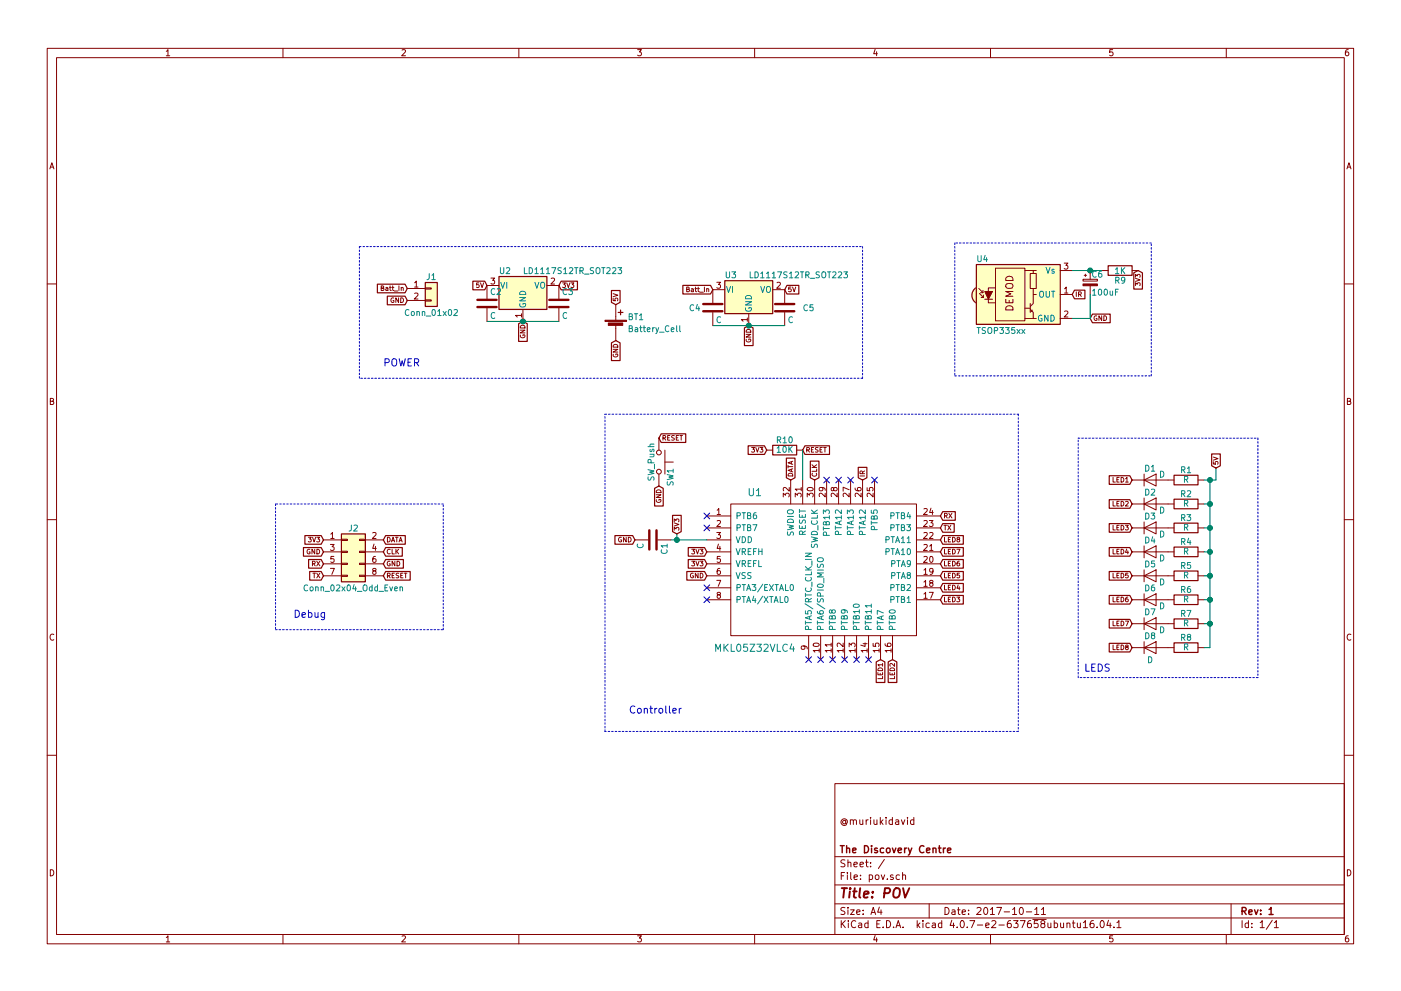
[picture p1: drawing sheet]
EESchema Schematic File Version 2
LIBS:power
LIBS:device
LIBS:switches
LIBS:relays
LIBS:motors
LIBS:transistors
LIBS:conn
LIBS:linear
LIBS:regul
LIBS:74xx
LIBS:cmos4000
LIBS:adc-dac
LIBS:memory
LIBS:xilinx
LIBS:microcontrollers
LIBS:dsp
LIBS:microchip
LIBS:analog_switches
LIBS:motorola
LIBS:texas
LIBS:intel
LIBS:audio
LIBS:interface
LIBS:digital-audio
LIBS:philips
LIBS:display
LIBS:cypress
LIBS:siliconi
LIBS:opto
LIBS:atmel
LIBS:contrib
LIBS:valves
LIBS:mkl05z32vlc4
LIBS:pov-cache
EELAYER 25 0
EELAYER END
$Descr A4 11693 8268
encoding utf-8
Sheet 1 1
Title "POV"
Date "2017-10-11"
Rev "1"
Comp "The Discovery Centre"
Comment1 ""
Comment2 "@muriukidavid"
Comment3 ""
Comment4 ""
$EndDescr
$Comp
L MKL05Z32VLC4 U1
U 1 1
P 6200 4300
F 0 "U1" H 6300 4500 60  0000 C CNN
F 1 "MKL05Z32VLC4" H 6300 3200 60  0000 C CNN
F 2 "Housings_QFP:LQFP-32_7x7mm_Pitch0.8mm" H 6100 4300 60  0001 C CNN
F 3 "" H 6100 4300 60  0001 C CNN
	1    6200 4300
	1    0    0    -1  
$EndComp
Text GLabel 5900 4600 0    39   Input ~ 0
3V3
Text GLabel 5900 4700 0    39   Input ~ 0
3V3
Text GLabel 5900 4800 0    39   Input ~ 0
GND
Text GLabel 7350 5500 3    39   Input ~ 0
LED1
Text GLabel 9450 4200 0    39   Input ~ 0
LED2
Text GLabel 9450 4400 0    39   Input ~ 0
LED3
Text GLabel 9450 4600 0    39   Input ~ 0
LED4
Text GLabel 9450 4800 0    39   Input ~ 0
LED5
Text GLabel 9450 5000 0    39   Input ~ 0
LED6
Text GLabel 9450 5200 0    39   Input ~ 0
LED7
Text GLabel 9450 5400 0    39   Input ~ 0
LED8
$Comp
L R R8
U 1 1
P 9900 5400
F 0 "R8" V 9980 5400 50  0000 C CNN
F 1 "R" V 9900 5400 50  0000 C CNN
F 2 "Resistors_SMD:R_0805" V 9830 5400 50  0001 C CNN
F 3 "" H 9900 5400 50  0001 C CNN
	1    9900 5400
	0    -1   -1   0   
$EndComp
$Comp
L R R7
U 1 1
P 9900 5200
F 0 "R7" V 9980 5200 50  0000 C CNN
F 1 "R" V 9900 5200 50  0000 C CNN
F 2 "Resistors_SMD:R_0805" V 9830 5200 50  0001 C CNN
F 3 "" H 9900 5200 50  0001 C CNN
	1    9900 5200
	0    -1   -1   0   
$EndComp
$Comp
L R R6
U 1 1
P 9900 5000
F 0 "R6" V 9980 5000 50  0000 C CNN
F 1 "R" V 9900 5000 50  0000 C CNN
F 2 "Resistors_SMD:R_0805" V 9830 5000 50  0001 C CNN
F 3 "" H 9900 5000 50  0001 C CNN
	1    9900 5000
	0    -1   -1   0   
$EndComp
$Comp
L R R5
U 1 1
P 9900 4800
F 0 "R5" V 9980 4800 50  0000 C CNN
F 1 "R" V 9900 4800 50  0000 C CNN
F 2 "Resistors_SMD:R_0805" V 9830 4800 50  0001 C CNN
F 3 "" H 9900 4800 50  0001 C CNN
	1    9900 4800
	0    -1   -1   0   
$EndComp
$Comp
L R R4
U 1 1
P 9900 4600
F 0 "R4" V 9980 4600 50  0000 C CNN
F 1 "R" V 9900 4600 50  0000 C CNN
F 2 "Resistors_SMD:R_0805" V 9830 4600 50  0001 C CNN
F 3 "" H 9900 4600 50  0001 C CNN
	1    9900 4600
	0    -1   -1   0   
$EndComp
$Comp
L R R3
U 1 1
P 9900 4400
F 0 "R3" V 9980 4400 50  0000 C CNN
F 1 "R" V 9900 4400 50  0000 C CNN
F 2 "Resistors_SMD:R_0805" V 9830 4400 50  0001 C CNN
F 3 "" H 9900 4400 50  0001 C CNN
	1    9900 4400
	0    -1   -1   0   
$EndComp
$Comp
L R R2
U 1 1
P 9900 4200
F 0 "R2" V 9980 4200 50  0000 C CNN
F 1 "R" V 9900 4200 50  0000 C CNN
F 2 "Resistors_SMD:R_0805" V 9830 4200 50  0001 C CNN
F 3 "" H 9900 4200 50  0001 C CNN
	1    9900 4200
	0    -1   -1   0   
$EndComp
$Comp
L R R1
U 1 1
P 9900 4000
F 0 "R1" V 9980 4000 50  0000 C CNN
F 1 "R" V 9900 4000 50  0000 C CNN
F 2 "Resistors_SMD:R_0805" V 9830 4000 50  0001 C CNN
F 3 "" H 9900 4000 50  0001 C CNN
	1    9900 4000
	0    -1   -1   0   
$EndComp
Text GLabel 9450 4000 0    39   Input ~ 0
LED1
$Comp
L D D1
U 1 1
P 9600 4000
F 0 "D1" H 9600 4100 50  0000 C CNN
F 1 "D" H 9700 4050 50  0000 C CNN
F 2 "LEDs:LED_0805" H 9600 4000 50  0001 C CNN
F 3 "" H 9600 4000 50  0001 C CNN
	1    9600 4000
	1    0    0    -1  
$EndComp
$Comp
L D D2
U 1 1
P 9600 4200
F 0 "D2" H 9600 4300 50  0000 C CNN
F 1 "D" H 9700 4150 50  0000 C CNN
F 2 "LEDs:LED_0805" H 9600 4200 50  0001 C CNN
F 3 "" H 9600 4200 50  0001 C CNN
	1    9600 4200
	1    0    0    -1  
$EndComp
$Comp
L D D3
U 1 1
P 9600 4400
F 0 "D3" H 9600 4500 50  0000 C CNN
F 1 "D" H 9700 4350 50  0000 C CNN
F 2 "LEDs:LED_0805" H 9600 4400 50  0001 C CNN
F 3 "" H 9600 4400 50  0001 C CNN
	1    9600 4400
	1    0    0    -1  
$EndComp
$Comp
L D D4
U 1 1
P 9600 4600
F 0 "D4" H 9600 4700 50  0000 C CNN
F 1 "D" H 9700 4550 50  0000 C CNN
F 2 "LEDs:LED_0805" H 9600 4600 50  0001 C CNN
F 3 "" H 9600 4600 50  0001 C CNN
	1    9600 4600
	1    0    0    -1  
$EndComp
$Comp
L D D5
U 1 1
P 9600 4800
F 0 "D5" H 9600 4900 50  0000 C CNN
F 1 "D" H 9700 4750 50  0000 C CNN
F 2 "LEDs:LED_0805" H 9600 4800 50  0001 C CNN
F 3 "" H 9600 4800 50  0001 C CNN
	1    9600 4800
	1    0    0    -1  
$EndComp
$Comp
L D D6
U 1 1
P 9600 5000
F 0 "D6" H 9600 5100 50  0000 C CNN
F 1 "D" H 9700 4950 50  0000 C CNN
F 2 "LEDs:LED_0805" H 9600 5000 50  0001 C CNN
F 3 "" H 9600 5000 50  0001 C CNN
	1    9600 5000
	1    0    0    -1  
$EndComp
$Comp
L D D7
U 1 1
P 9600 5200
F 0 "D7" H 9600 5300 50  0000 C CNN
F 1 "D" H 9700 5150 50  0000 C CNN
F 2 "LEDs:LED_0805" H 9600 5200 50  0001 C CNN
F 3 "" H 9600 5200 50  0001 C CNN
	1    9600 5200
	1    0    0    -1  
$EndComp
$Comp
L D D8
U 1 1
P 9600 5400
F 0 "D8" H 9600 5500 50  0000 C CNN
F 1 "D" H 9600 5300 50  0000 C CNN
F 2 "LEDs:LED_0805" H 9600 5400 50  0001 C CNN
F 3 "" H 9600 5400 50  0001 C CNN
	1    9600 5400
	1    0    0    -1  
$EndComp
Text GLabel 10150 3900 1    39   Input ~ 0
5V
$Comp
L Conn_01x02 J1
U 1 1
P 3600 2400
F 0 "J1" H 3600 2500 50  0000 C CNN
F 1 "Conn_01x02" H 3600 2200 50  0000 C CNN
F 2 "Pin_Headers:Pin_Header_Angled_1x02" H 3600 2400 50  0001 C CNN
F 3 "" H 3600 2400 50  0001 C CNN
	1    3600 2400
	1    0    0    -1  
$EndComp
Text GLabel 3400 2400 0    39   Input ~ 0
Batt_In
Text GLabel 3400 2500 0    39   Input ~ 0
GND
$Comp
L LD1117S12TR_SOT223 U3
U 1 1
P 6250 2410
F 0 "U3" H 6100 2535 50  0000 C CNN
F 1 "LD1117S12TR_SOT223" H 6250 2535 50  0000 L CNN
F 2 "TO_SOT_Packages_SMD:SOT-23" H 6250 2610 50  0001 C CNN
F 3 "" H 6350 2160 50  0001 C CNN
	1    6250 2410
	1    0    0    -1  
$EndComp
Text GLabel 6250 2710 3    39   Input ~ 0
GND
Text GLabel 5950 2410 0    39   Input ~ 0
Batt_In
Text GLabel 6550 2410 2    39   Input ~ 0
5V
$Comp
L LD1117S12TR_SOT223 U2
U 1 1
P 4365 2375
F 0 "U2" H 4215 2500 50  0000 C CNN
F 1 "LD1117S12TR_SOT223" H 4365 2500 50  0000 L CNN
F 2 "TO_SOT_Packages_SMD:SOT-23" H 4365 2575 50  0001 C CNN
F 3 "" H 4465 2125 50  0001 C CNN
	1    4365 2375
	1    0    0    -1  
$EndComp
Text GLabel 4065 2375 0    39   Input ~ 0
5V
Text GLabel 4665 2375 2    39   Input ~ 0
3V3
Text GLabel 7450 5500 3    39   Input ~ 0
LED2
Text GLabel 7850 5000 2    39   Input ~ 0
LED3
Text GLabel 7850 4900 2    39   Input ~ 0
LED4
Text GLabel 7850 4800 2    39   Input ~ 0
LED5
Text GLabel 7850 4700 2    39   Input ~ 0
LED6
Text GLabel 7850 4600 2    39   Input ~ 0
LED7
Text GLabel 7850 4500 2    39   Input ~ 0
LED8
NoConn ~ 7300 4000
NoConn ~ 7100 4000
NoConn ~ 7000 4000
NoConn ~ 6900 4000
NoConn ~ 5900 4300
NoConn ~ 5900 4400
Text GLabel 5650 4450 1    39   Input ~ 0
3V3
$Comp
L C C1
U 1 1
P 5450 4500
F 0 "C1" H 5475 4600 50  0000 L CNN
F 1 "C" H 5475 4400 50  0000 L CNN
F 2 "Capacitors_SMD:C_0603" H 5488 4350 50  0001 C CNN
F 3 "" H 5450 4500 50  0001 C CNN
	1    5450 4500
	0    1    1    0   
$EndComp
Text GLabel 5300 4500 0    39   Input ~ 0
GND
NoConn ~ 6950 5500
NoConn ~ 7050 5500
NoConn ~ 7150 5500
NoConn ~ 7250 5500
NoConn ~ 6850 5500
NoConn ~ 6750 5500
NoConn ~ 5900 5000
NoConn ~ 5900 4900
Text GLabel 6800 4000 1    39   Input ~ 0
CLK
Text GLabel 6700 3750 2    39   Input ~ 0
RESET
Text GLabel 6600 4000 1    39   Input ~ 0
DATA
$Comp
L Conn_02x04_Odd_Even J2
U 1 1
P 2900 4600
F 0 "J2" H 2950 4800 50  0000 C CNN
F 1 "Conn_02x04_Odd_Even" H 2950 4300 50  0000 C CNN
F 2 "Pin_Headers:Pin_Header_Pogo_SMD_2x04_Pitch1.27mm" H 2900 4600 50  0001 C CNN
F 3 "" H 2900 4600 50  0001 C CNN
	1    2900 4600
	1    0    0    -1  
$EndComp
Text GLabel 2700 4500 0    39   Input ~ 0
3V3
Text GLabel 3200 4500 2    39   Input ~ 0
DATA
Text GLabel 3200 4800 2    39   Input ~ 0
RESET
Text GLabel 3200 4600 2    39   Input ~ 0
CLK
Text GLabel 3200 4700 2    39   Input ~ 0
GND
Text GLabel 2700 4600 0    39   Input ~ 0
GND
Text GLabel 2700 4700 0    39   Input ~ 0
RX
Text GLabel 2700 4800 0    39   Input ~ 0
TX
Text GLabel 7850 4400 2    39   Input ~ 0
TX
Text GLabel 7850 4300 2    39   Input ~ 0
RX
Text Notes 3200 3050 0    60   ~ 0
POWER
Text GLabel 4365 2675 3    39   Input ~ 0
GND
Text Notes 2450 5150 0    60   ~ 0
Debug
Text Notes 5250 5950 0    60   ~ 0
Controller
Text Notes 9050 5600 0    60   ~ 0
LEDS
Text GLabel 7200 4000 1    39   Input ~ 0
IR
$Comp
L C C2
U 1 1
P 4065 2525
F 0 "C2" H 4090 2625 50  0000 L CNN
F 1 "C" H 4090 2425 50  0000 L CNN
F 2 "Capacitors_SMD:C_0805" H 4103 2375 50  0001 C CNN
F 3 "" H 4065 2525 50  0001 C CNN
	1    4065 2525
	1    0    0    -1  
$EndComp
$Comp
L C C4
U 1 1
P 5950 2560
F 0 "C4" H 5750 2560 50  0000 L CNN
F 1 "C" H 5975 2460 50  0000 L CNN
F 2 "Capacitors_SMD:C_0805" H 5988 2410 50  0001 C CNN
F 3 "" H 5950 2560 50  0001 C CNN
	1    5950 2560
	1    0    0    -1  
$EndComp
$Comp
L C C5
U 1 1
P 6550 2560
F 0 "C5" H 6700 2560 50  0000 L CNN
F 1 "C" H 6575 2460 50  0000 L CNN
F 2 "Capacitors_SMD:C_0805" H 6588 2410 50  0001 C CNN
F 3 "" H 6550 2560 50  0001 C CNN
	1    6550 2560
	1    0    0    -1  
$EndComp
$Comp
L C C3
U 1 1
P 4665 2525
F 0 "C3" H 4690 2625 50  0000 L CNN
F 1 "C" H 4690 2425 50  0000 L CNN
F 2 "Capacitors_SMD:C_0805" H 4703 2375 50  0001 C CNN
F 3 "" H 4665 2525 50  0001 C CNN
	1    4665 2525
	1    0    0    -1  
$EndComp
Wire Wire Line
	10150 3900 10150 4000
Wire Wire Line
	10150 4000 10050 4000
Wire Wire Line
	10050 4200 10100 4200
Wire Wire Line
	10100 4000 10100 5400
Connection ~ 10100 4000
Wire Wire Line
	10100 4400 10050 4400
Connection ~ 10100 4200
Wire Wire Line
	10100 4600 10050 4600
Connection ~ 10100 4400
Wire Wire Line
	10100 4800 10050 4800
Connection ~ 10100 4600
Wire Wire Line
	10100 5000 10050 5000
Connection ~ 10100 4800
Wire Wire Line
	10100 5200 10050 5200
Connection ~ 10100 5000
Wire Wire Line
	10100 5400 10050 5400
Connection ~ 10100 5200
Wire Wire Line
	5600 4500 5900 4500
Wire Wire Line
	5650 4450 5650 4500
Connection ~ 5650 4500
Wire Notes Line
	3000 2050 7200 2050
Wire Notes Line
	7200 2050 7200 3150
Wire Notes Line
	7200 3150 3000 3150
Wire Notes Line
	3000 3150 3000 2050
Wire Notes Line
	2300 4200 2300 5250
Wire Notes Line
	2300 5250 3700 5250
Wire Notes Line
	3700 5250 3700 4200
Wire Notes Line
	3700 4200 2300 4200
Wire Notes Line
	5050 3450 8500 3450
Wire Notes Line
	8500 3450 8500 6100
Wire Notes Line
	8500 6100 5050 6100
Wire Notes Line
	5050 6100 5050 3450
Wire Notes Line
	9000 3650 10500 3650
Wire Notes Line
	10500 3650 10500 5650
Wire Notes Line
	10500 5650 9000 5650
Wire Notes Line
	9000 5650 9000 3650
Wire Wire Line
	5950 2710 6550 2710
Connection ~ 6250 2710
Wire Wire Line
	4065 2675 4665 2675
Connection ~ 4365 2675
Wire Notes Line
	7970 2020 7970 3130
Wire Notes Line
	7970 3130 9610 3130
Wire Notes Line
	9610 3130 9610 2020
Wire Notes Line
	9610 2020 7970 2020
$Comp
L Battery_Cell BT1
U 1 1
P 5140 2735
F 0 "BT1" H 5240 2835 50  0000 L CNN
F 1 "Battery_Cell" H 5240 2735 50  0000 L CNN
F 2 "Battery_Holders:Keystone_103_1x20mm-CoinCell" V 5140 2795 50  0001 C CNN
F 3 "" V 5140 2795 50  0001 C CNN
	1    5140 2735
	1    0    0    -1  
$EndComp
Text GLabel 5140 2835 3    39   Input ~ 0
GND
Text GLabel 5140 2535 1    39   Input ~ 0
5V
$Comp
L R R9
U 1 1
P 9350 2250
F 0 "R9" V 9430 2250 50  0000 C CNN
F 1 "1K" V 9350 2250 50  0000 C CNN
F 2 "Resistors_SMD:R_0805" V 9280 2250 50  0001 C CNN
F 3 "" H 9350 2250 50  0001 C CNN
	1    9350 2250
	0    1    1    0   
$EndComp
Text GLabel 9500 2250 3    39   Input ~ 0
3V3
$Comp
L CP_Small C6
U 1 1
P 9100 2350
F 0 "C6" H 9110 2420 50  0000 L CNN
F 1 "100uF" H 9110 2270 50  0000 L CNN
F 2 "Capacitors_SMD:C_0805" H 9100 2350 50  0001 C CNN
F 3 "" H 9100 2350 50  0001 C CNN
	1    9100 2350
	1    0    0    -1  
$EndComp
$Comp
L TSOP335xx U4
U 1 1
P 8550 2450
F 0 "U4" H 8150 2750 50  0000 L CNN
F 1 "TSOP335xx" H 8150 2150 50  0000 L CNN
F 2 "LEDs:LED-5MM-3" H 8500 2075 50  0001 C CNN
F 3 "" H 9200 2750 50  0001 C CNN
	1    8550 2450
	1    0    0    -1  
$EndComp
Wire Wire Line
	8950 2250 9200 2250
Connection ~ 9100 2250
Text GLabel 8950 2450 2    39   Input ~ 0
IR
Text GLabel 9100 2650 2    39   Input ~ 0
GND
Wire Wire Line
	9100 2450 9100 2650
Wire Wire Line
	9100 2650 8950 2650
Text GLabel 6400 3750 0    39   Input ~ 0
3V3
$Comp
L R R10
U 1 1
P 6550 3750
F 0 "R10" V 6630 3750 50  0000 C CNN
F 1 "10K" V 6550 3750 50  0000 C CNN
F 2 "Resistors_SMD:R_0805" V 6480 3750 50  0001 C CNN
F 3 "" H 6550 3750 50  0001 C CNN
	1    6550 3750
	0    -1   -1   0   
$EndComp
Wire Wire Line
	6700 4000 6700 3750
$Comp
L SW_Push SW1
U 1 1
P 5500 3850
F 0 "SW1" H 5550 3950 50  0000 L CNN
F 1 "SW_Push" H 5500 3790 50  0000 C CNN
F 2 "Buttons_Switches_SMD:SW_SPST_FSMSM" H 5500 4050 50  0001 C CNN
F 3 "" H 5500 4050 50  0001 C CNN
	1    5500 3850
	0    1    1    0   
$EndComp
Text GLabel 5500 4050 3    39   Input ~ 0
GND
Text GLabel 5500 3650 2    39   Input ~ 0
RESET
$EndSCHEMATC
